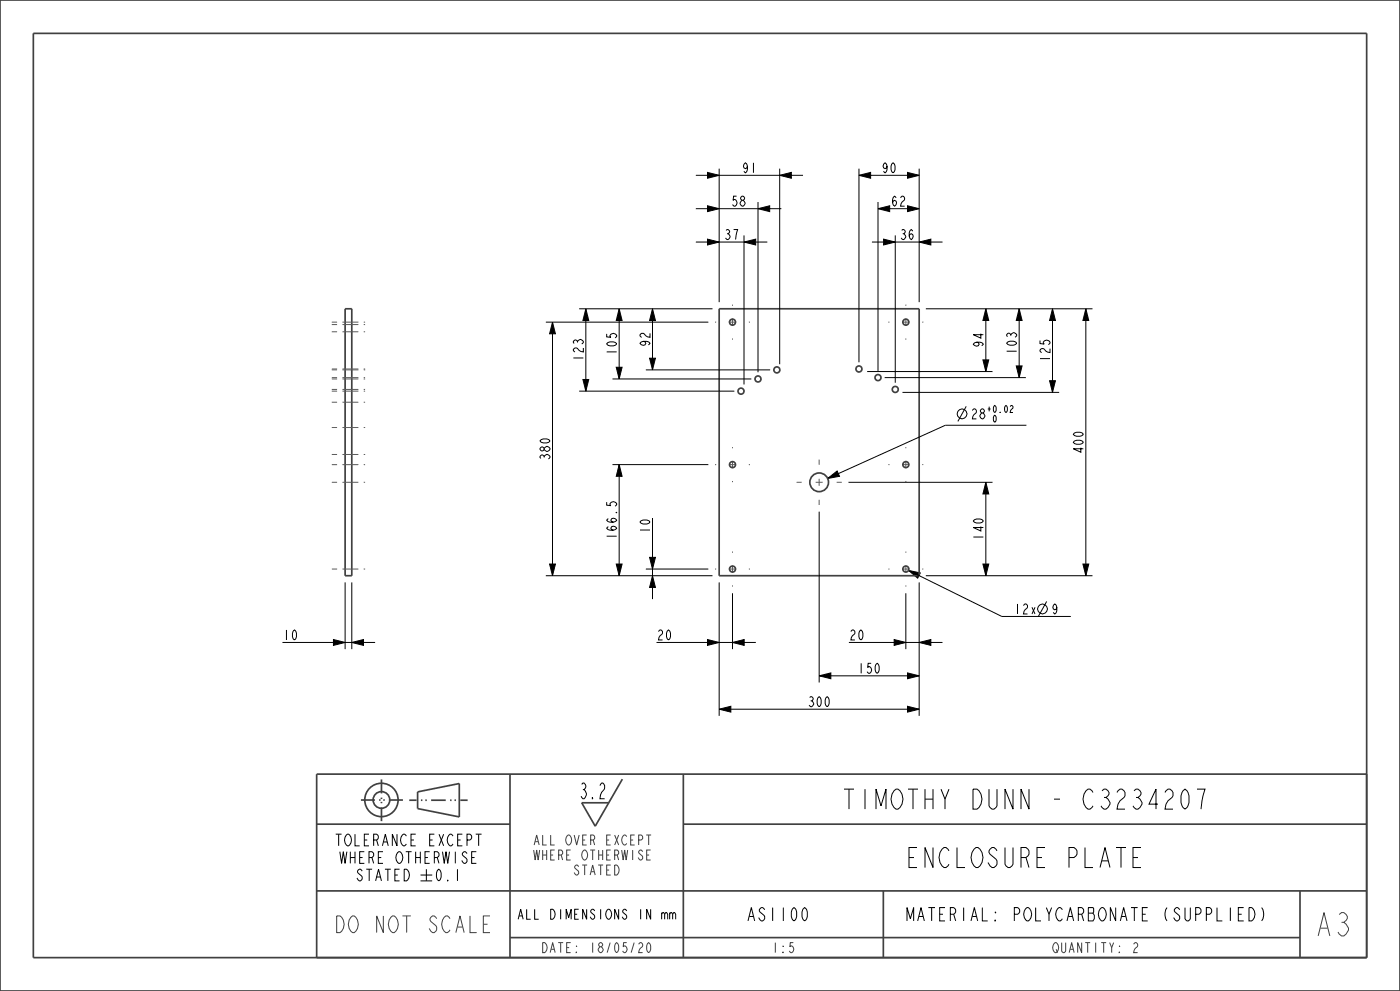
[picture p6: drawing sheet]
<svg xmlns="http://www.w3.org/2000/svg" width="420mm" height="297mm" viewBox="0 0 420 297" stroke-linecap="round" stroke-linejoin="round" font-family="sans-serif">
<g fill="none" stroke="#404040" stroke-width=".51">
<path d="M0 0h420v297h-420zM10 10h400v277h-400zM103.5 92.5h2v80h-2zM215.8 92.5h60v80h-60zM122.8 239.8h2.2M125.3 237.3l12.5-2.5v10l-12.5-2.5zM126.3 239.8h.4M127.6 239.8h.4M129.3 239.8h4.4M135 239.8h.5M136.3 239.8h.5M138.1 239.8h2.2"/>
<path d="M153 232v55M186.7 233.5l-8.1 14.1-4.1-7M205 232v55M410 232h-315v55M95 247h58M205 247h205M95 267h315M265 267v20M390 267v20M153 281h237"/>
<circle cx="114.4" cy="239.7" r="5"/>
<circle cx="114.4" cy="239.7" r="2.5"/>
</g>
<g fill="none" stroke="#000" stroke-width=".3">
<path d="M208.8 52.5h32.1M212.3 51.7l3.5 .8-3.5 .9zM215.8 50.5v40M233.9 52.5l3.5-.8v1.7zM233.9 50.5v58.7M257.7 52.5l3.5-.8v1.7zM257.7 50.5v58.1M257.7 52.5h18.1M272.3 51.7l3.5 .8-3.5 .9zM275.8 50.5v40M208.8 72.5h21.4M208.8 62.5h25.6"/>
<path d="M212.3 61.7l3.5 .8-3.5 .9zM212.3 71.7l3.5 .8-3.5 .9zM223.2 72.5l3.5-.8v1.7zM223.2 70.5v44.7M227.4 62.5l3.5-.8v1.7zM227.4 60.5v51.1M261.6 72.5h21.2M263.4 62.5l3.5-.8v1.7zM263.4 60.5v50.7M263.4 62.5h12.4M265.1 71.7l3.5 .8-3.5 .9zM268.6 70.5v44.2"/>
<path d="M272.3 61.7l3.5 .8-3.5 .9zM275.8 72.5l3.5-.8v1.7zM163.8 96.5h48.7M165.8 96.5l.8 3.5h-1.7zM165.8 96.5v76M173.8 92.5h40M175.8 92.5l.8 3.5h-1.7zM175.8 92.5v24.7M185.8 92.5l.8 3.5h-1.7zM185.8 92.5v21.1M195.8 92.5l.8 3.5h-1.7zM195.8 92.5v18.4"/>
<path d="M277.8 92.5h50M295.8 92.5l.8 3.5h-1.7zM295.8 92.5v18.9M305.8 92.5l.8 3.5h-1.7zM305.8 92.5v20.7M315.8 92.5l.8 3.5h-1.7zM315.8 92.5v25.1M325.8 92.5l.8 3.5h-1.7zM325.8 92.5v80M173.8 117.2h46.5M174.9 113.7h1.7l-.8 3.5zM183.8 113.6h41.6"/>
<path d="M184.9 110.1h1.7l-.8 3.5zM193.8 110.9h37.3M194.9 107.4h1.7l-.8 3.5zM260.1 111.4h37.7M265.4 113.2h42.4M270.7 117.6h47.1M294.9 107.9h1.7l-.8 3.5zM304.9 109.7h1.7l-.8 3.5zM314.9 114.1h1.7l-.8 3.5zM183.8 139.2h28.7M185.8 139.2l.8 3.5h-1.7zM185.8 139.2v33.3"/>
<path d="M289.9 121.8l-2.5 4.5M307.9 127.4h-24.3l-35.3 16M195.8 155.2v24.3M245.8 153.3v51.2M248.3 143.4l2.8-2.2 .8 1.5zM254.6 144.5h43.2M295.8 144.5l.8 3.5h-1.7zM295.8 144.5v28M103.5 174.5v20M105.5 174.5v20M163.8 172.5h50M164.9 169h1.7l-.8 3.5z"/>
<path d="M184.9 169h1.7l-.8 3.5zM193.8 170.5h18.7M194.9 167h1.7l-.8 3.5zM195.8 172.5l.8 3.5h-1.7zM215.8 174.5v40M219.8 177.8v16.7M271.8 177.8v16.7M272.6 170.9l3.5 .8-.8 1.6zM272.6 170.9l27.9 13.9h20.7M275.8 174.5v40M277.8 172.5h50M294.9 169h1.7l-.8 3.5z"/>
<path d="M324.9 169h1.7l-.8 3.5zM84.7 192.5h27.8M100 191.7l3.5 .8-3.5 .9zM105.5 192.5l3.5-.8v1.7zM197 192.5h29.8M212.3 191.7l3.5 .8-3.5 .9zM219.8 192.5l3.5-.8v1.7zM254.7 192.5h28.1M268.3 191.7l3.5 .8-3.5 .9zM275.8 192.5l3.5-.8v1.7zM314 180.3l-2.5 4.5M215.8 212.5l3.5-.8v1.7z"/>
<path d="M215.8 212.5h60M245.8 202.5l3.5-.8v1.7zM245.8 202.5h30M272.3 211.7l3.5 .8-3.5 .9zM272.3 201.7l3.5 .8-3.5 .9zM126.2 262.3h3.5M126.2 264h3.5M127.9 260.5v3.5"/>
<circle cx="288.6" cy="124" r="1.47"/>
<circle cx="312.7" cy="182.5" r="1.47"/>
</g>
<g fill="#000">
<path d="M212.3 51.7l3.5 .8-3.5 .9zM233.9 52.5l3.5-.8v1.7zM257.7 52.5l3.5-.8v1.7zM272.3 51.7l3.5 .8-3.5 .9zM212.3 61.7l3.5 .8-3.5 .9zM212.3 71.7l3.5 .8-3.5 .9zM223.2 72.5l3.5-.8v1.7zM227.4 62.5l3.5-.8v1.7zM263.4 62.5l3.5-.8v1.7zM265.1 71.7l3.5 .8-3.5 .9zM275.8 72.5l3.5-.8v1.7zM272.3 61.7l3.5 .8-3.5 .9z"/>
<path d="M165.8 96.5l.8 3.5h-1.7zM175.8 92.5l.8 3.5h-1.7zM185.8 92.5l.8 3.5h-1.7zM195.8 92.5l.8 3.5h-1.7zM295.8 92.5l.8 3.5h-1.7zM305.8 92.5l.8 3.5h-1.7zM315.8 92.5l.8 3.5h-1.7zM325.8 92.5l.8 3.5h-1.7zM174.9 113.7h1.7l-.8 3.5zM184.9 110.1h1.7l-.8 3.5zM194.9 107.4h1.7l-.8 3.5zM294.9 107.9h1.7l-.8 3.5z"/>
<path d="M304.9 109.7h1.7l-.8 3.5zM314.9 114.1h1.7l-.8 3.5zM185.8 139.2l.8 3.5h-1.7zM248.3 143.4l2.8-2.2 .8 1.5zM295.8 144.5l.8 3.5h-1.7zM164.9 169h1.7l-.8 3.5zM184.9 169h1.7l-.8 3.5zM194.9 167h1.7l-.8 3.5zM195.8 172.5l.8 3.5h-1.7zM272.6 170.9l3.5 .8-.8 1.6zM294.9 169h1.7l-.8 3.5zM324.9 169h1.7l-.8 3.5z"/>
<path d="M100 191.7l3.5 .8-3.5 .9zM105.5 192.5l3.5-.8v1.7zM212.3 191.7l3.5 .8-3.5 .9zM219.8 192.5l3.5-.8v1.7zM268.3 191.7l3.5 .8-3.5 .9zM275.8 192.5l3.5-.8v1.7zM215.8 212.5l3.5-.8v1.7zM245.8 202.5l3.5-.8v1.7zM272.3 211.7l3.5 .8-3.5 .9zM272.3 201.7l3.5 .8-3.5 .9z"/>
</g>
<path d="M108.3 239.8h12.7M114.4 233.6v12.5" fill="none" stroke="#404040" stroke-width=".51" stroke-dasharray="4.2 1.3 .4 .8 .4 1.3" stroke-linecap="butt"/>
<!-- layer: 02___PRT_ALL_AXES -->
<g fill="none" stroke="#5d5d5d" stroke-width=".3" stroke-dasharray="1.6 1.6 4.8 1.6" stroke-linecap="butt">
<path d="M99.5 99.4h10M99.5 97.3h10M99.5 96.5h10M214.5 96.5h.4M219.8 91.3v.3M225 96.5h-.3M266.5 96.5h.4M271.8 91.3v.3M277 96.5h-.3M99.5 117.2h10M99.5 116.7h10M99.5 113.6h10"/>
<path d="M99.5 113.2h10M99.5 110.9h10M99.5 110.6h10M219.8 101.8v-.4M271.8 101.8v-.4M99.5 139.2h10M99.5 136.2h10M99.5 128.1h10M99.5 120.5h10M214.5 139.2h.4M219.8 134v.3M225 139.2h-.3"/>
<path d="M245.8 139.3v-1.6M266.5 139.2h.4M271.8 134v.3M277 139.2h-.3M99.5 144.5h10M219.8 144.5v-.4M240.5 144.5h-1.5M245.8 149.8v1.5M251 144.5h1.6M271.8 144.5v-.4M99.5 170.5h10M214.5 170.5h.4"/>
<path d="M219.8 165.3v.3M219.8 175.8v-.4M225 170.5h-.3M266.5 170.5h.4M271.8 165.3v.3M271.8 175.8v-.4M277 170.5h-.3"/>
</g>
<g fill="none" stroke="#5d5d5d" stroke-width=".3">
<path d="M218.7 96.5h2.1M219.8 95.5v2.1M270.7 96.5h2.1M271.8 95.5v2.1M218.7 139.2h2.1M219.8 138.2v2.1M270.7 139.2h2.1M271.8 138.2v2.1M244.7 144.5h2.1M245.8 143.5v2.1M218.7 170.5h2.1M219.8 169.5v2.1"/>
<path d="M270.7 170.5h2.1M271.8 169.5v2.1"/>
</g>
<g fill="none" stroke="#404040" stroke-width=".51">
<circle cx="219.8" cy="96.5" r=".9"/>
<circle cx="271.8" cy="96.5" r=".9"/>
<circle cx="222.3" cy="117.2" r=".9"/>
<circle cx="227.4" cy="113.6" r=".9"/>
<circle cx="233.1" cy="110.9" r=".9"/>
<circle cx="257.7" cy="110.6" r=".9"/>
<circle cx="263.4" cy="113.2" r=".9"/>
<circle cx="268.6" cy="116.7" r=".9"/>
<circle cx="219.8" cy="139.2" r=".9"/>
<circle cx="271.8" cy="139.2" r=".9"/>
<circle cx="245.8" cy="144.5" r="2.8"/>
<circle cx="219.8" cy="170.5" r=".9"/>
<circle cx="271.8" cy="170.5" r=".9"/>
</g>
<text font-size="9.1" fill="#404040" x="394.5" y="280.5">A3</text>
<g font-size="7.8">
<text x="253.7" y="242.5">TIMOTHY DUNN - C3234207</text>
<text x="272.4" y="260">ENCLOSURE PLATE</text>
</g>
<text font-size="6.5" fill="#404040" x="100.6" y="279.5">DO NOT SCALE</text>
<text font-size="6.1" fill="#404040" x="173.6" y="239.4">3.2</text>
<g font-size="5.2">
<text x="224.1" y="276">AS1100</text>
<text x="272.9" y="276">MATERIAL: POLYCARBONATE (SUPPLIED)</text>
</g>
<g font-size="4.5">
<text x="100.8" y="253.5">TOLERANCE EXCEPT</text>
<text x="102.2" y="258.8">WHERE OTHERWISE</text>
<text x="106.8" y="264">STATED</text>
<text x="130.4" y="264">0.1</text>
</g>
<g font-size="3.9">
<text x="222.4" y="51.8">91</text>
<text x="264.3" y="51.8">90</text>
<text x="219.2" y="61.8">58</text>
<text x="267.2" y="61.8">62</text>
<text x="217.1" y="71.8">37</text>
<text x="269.8" y="71.8">36</text>
<text x="185" y="106.7" transform="rotate(-90 185 106.7)">105</text>
<text x="195" y="104.1" transform="rotate(-90 195 104.1)">92</text>
<text x="295" y="104.4" transform="rotate(-90 295 104.4)">94</text>
<text x="305" y="106.5" transform="rotate(-90 305 106.5)">103</text>
<text x="175" y="108.5" transform="rotate(-90 175 108.5)">123</text>
<text x="315" y="108.7" transform="rotate(-90 315 108.7)">125</text>
<text x="291.1" y="125.5">28</text>
<text x="325" y="136.1" transform="rotate(-90 325 136.1)">400</text>
<text x="165" y="138.1" transform="rotate(-90 165 138.1)">380</text>
<text x="185" y="161.9" transform="rotate(-90 185 161.9)">166.5</text>
<text x="195" y="160" transform="rotate(-90 195 160)">10</text>
<text x="295" y="162.1" transform="rotate(-90 295 162.1)">140</text>
<text x="304" y="184">12x</text>
<text x="315.2" y="184">9</text>
<text x="84.7" y="191.8">10</text>
<text x="197" y="191.8">20</text>
<text x="254.7" y="191.8">20</text>
<text x="257.2" y="201.8">150</text>
<text x="242.2" y="211.8">300</text>
<text x="155.6" y="275.5">ALL DIMENSIONS IN mm</text>
</g>
<g font-size="3.9" fill="#404040">
<text x="160.3" y="253.3">ALL OVER EXCEPT</text>
<text x="160.3" y="257.8">WHERE OTHERWISE</text>
<text x="172" y="262.3">STATED</text>
<text x="162.6" y="285.5">DATE: 18/05/20</text>
<text x="231.5" y="285.5">1:5</text>
<text x="315.8" y="285.5">QUANTITY: 2</text>
</g>
<g font-size="2.7">
<text x="295.9" y="123.6">+0.02</text>
<text x="297.6" y="126.5">0</text>
</g>
</svg>
